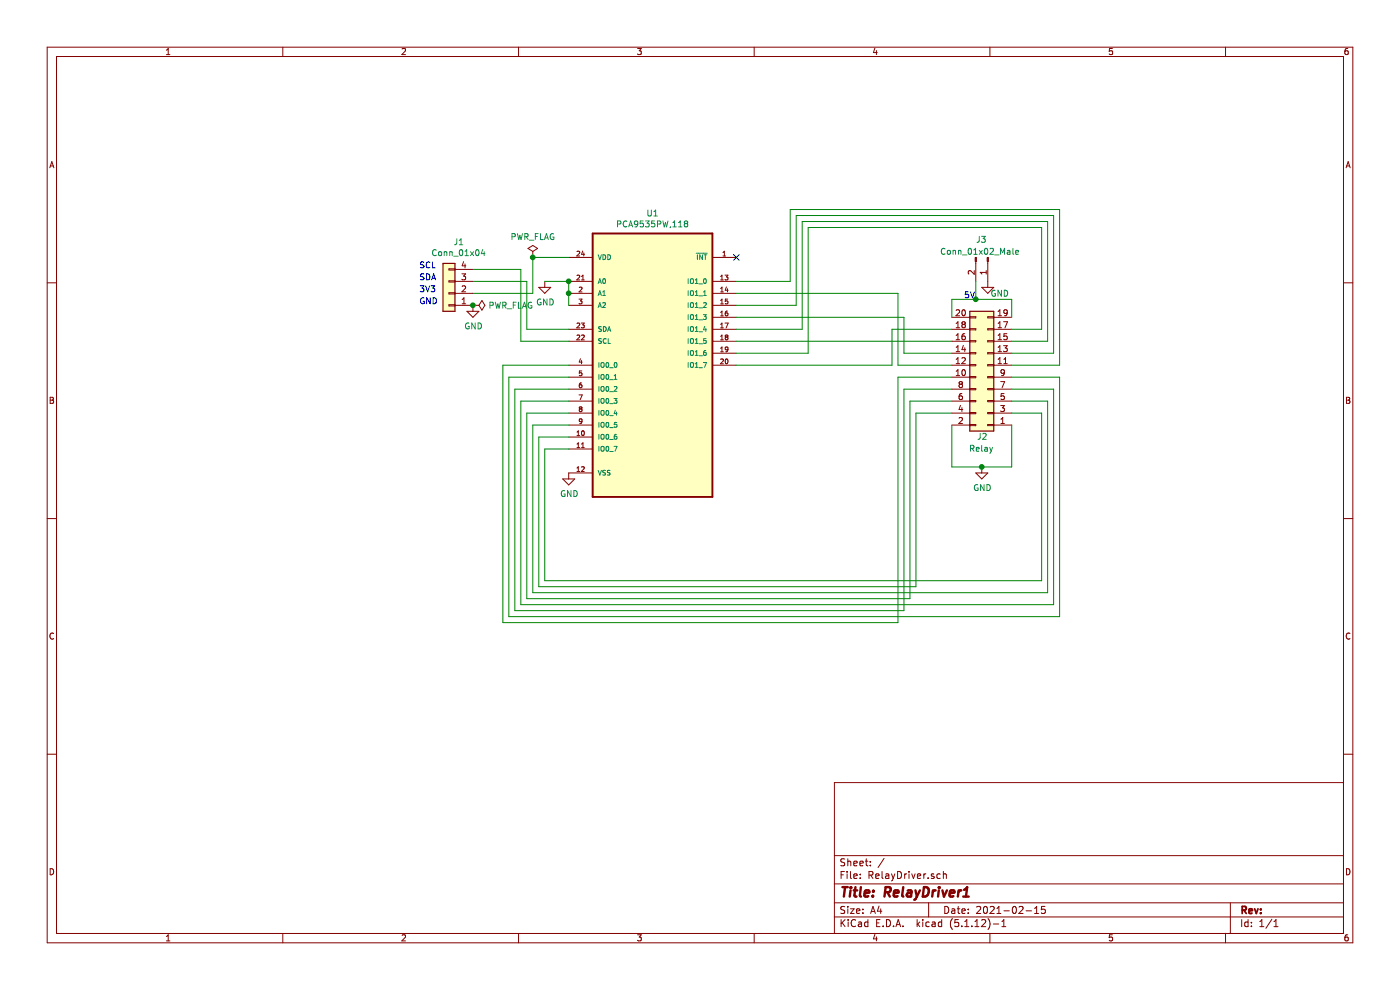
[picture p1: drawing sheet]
EESchema Schematic File Version 4
EELAYER 30 0
EELAYER END
$Descr A4 11693 8268
encoding utf-8
Sheet 1 1
Title "RelayDriver1"
Date "2021-02-15"
Rev ""
Comp ""
Comment1 ""
Comment2 ""
Comment3 ""
Comment4 ""
$EndDescr
$Comp
L Connector_Generic:Conn_02x10_Odd_Even J2
U 1 1
P 8250 3150
F 0 "J2" H 8250 3650 50  0000 L CNN
F 1 "Relay" H 8200 3750 50  0000 L CNN
F 2 "Connector_PinSocket_2.54mm:PinSocket_2x10_P2.54mm_Vertical" H 8250 3150 50  0001 C CNN
F 3 "~" H 8250 3150 50  0001 C CNN
	1    8250 3150
	-1   0    0    1   
$EndComp
Wire Wire Line
	7950 2650 7950 2500
Wire Wire Line
	8450 2500 8450 2650
Wire Wire Line
	8450 2500 8150 2500
$Comp
L RelayDriver-rescue:PCA9535PW,118-PCA9535PW_118 U1
U 1 1
P 5450 2950
F 0 "U1" H 5450 4120 50  0000 C CNN
F 1 "PCA9535PW,118" H 5450 4029 50  0000 C CNN
F 2 "MyFootprints:SOP65P640X110-24N" H 5450 2950 50  0001 L BNN
F 3 "" H 5450 2950 50  0001 L BNN
F 4 "70R6541" H 5450 2950 50  0001 L BNN "OC_NEWARK"
F 5 "PCA9535PW,118" H 5450 2950 50  0001 L BNN "MPN"
F 6 "-" H 5450 2950 50  0001 L BNN "OC_FARNELL"
F 7 "TSSOP-24" H 5450 2950 50  0001 L BNN "PACKAGE"
F 8 "NXP" H 5450 2950 50  0001 L BNN "SUPPLIER"
	1    5450 2950
	1    0    0    -1  
$EndComp
NoConn ~ 6150 2150
$Comp
L power:GND #PWR02
U 1 1
P 4550 2350
F 0 "#PWR02" H 4550 2100 50  0001 C CNN
F 1 "GND" H 4555 2177 50  0000 C CNN
F 2 "" H 4550 2350 50  0001 C CNN
F 3 "" H 4550 2350 50  0001 C CNN
	1    4550 2350
	1    0    0    -1  
$EndComp
Wire Wire Line
	4750 2550 4750 2450
Wire Wire Line
	4750 2350 4750 2450
Connection ~ 4750 2450
Wire Wire Line
	4750 2350 4550 2350
Connection ~ 4750 2350
$Comp
L power:GND #PWR04
U 1 1
P 8200 3900
F 0 "#PWR04" H 8200 3650 50  0001 C CNN
F 1 "GND" H 8205 3727 50  0000 C CNN
F 2 "" H 8200 3900 50  0001 C CNN
F 3 "" H 8200 3900 50  0001 C CNN
	1    8200 3900
	1    0    0    -1  
$EndComp
Wire Wire Line
	8200 3900 8450 3900
Wire Wire Line
	8450 3900 8450 3550
Wire Wire Line
	8200 3900 7950 3900
Wire Wire Line
	7950 3900 7950 3550
Connection ~ 8200 3900
$Comp
L power:GND #PWR03
U 1 1
P 4750 3950
F 0 "#PWR03" H 4750 3700 50  0001 C CNN
F 1 "GND" H 4755 3777 50  0000 C CNN
F 2 "" H 4750 3950 50  0001 C CNN
F 3 "" H 4750 3950 50  0001 C CNN
	1    4750 3950
	1    0    0    -1  
$EndComp
$Comp
L Connector_Generic:Conn_01x04 J1
U 1 1
P 3750 2450
F 0 "J1" H 3668 2025 50  0000 C CNN
F 1 "Conn_01x04" H 3668 2116 50  0000 C CNN
F 2 "MyFootprints:Qwic_vertical" H 3750 2450 50  0001 C CNN
F 3 "~" H 3750 2450 50  0001 C CNN
	1    3750 2450
	-1   0    0    1   
$EndComp
Text Notes 3500 2250 0    50   ~ 0
SCL
Text Notes 3500 2350 0    50   ~ 0
SDA
Text Notes 3500 2450 0    50   ~ 0
3V3
Text Notes 3500 2550 0    50   ~ 0
GND
$Comp
L power:GND #PWR01
U 1 1
P 3950 2550
F 0 "#PWR01" H 3950 2300 50  0001 C CNN
F 1 "GND" H 3955 2377 50  0000 C CNN
F 2 "" H 3950 2550 50  0001 C CNN
F 3 "" H 3950 2550 50  0001 C CNN
	1    3950 2550
	1    0    0    -1  
$EndComp
Wire Wire Line
	4750 2750 4400 2750
Wire Wire Line
	4400 2750 4400 2350
Wire Wire Line
	4400 2350 3950 2350
Wire Wire Line
	4750 2850 4350 2850
Wire Wire Line
	4350 2850 4350 2250
Wire Wire Line
	4350 2250 3950 2250
Wire Wire Line
	3950 2450 4450 2450
Wire Wire Line
	4450 2450 4450 2150
Wire Wire Line
	4450 2150 4750 2150
$Comp
L power:GND #PWR05
U 1 1
P 8250 2350
F 0 "#PWR05" H 8250 2100 50  0001 C CNN
F 1 "GND" H 8350 2250 50  0000 C CNN
F 2 "" H 8250 2350 50  0001 C CNN
F 3 "" H 8250 2350 50  0001 C CNN
	1    8250 2350
	1    0    0    -1  
$EndComp
Text Notes 8050 2500 0    50   ~ 0
5V
$Comp
L power:PWR_FLAG #FLG0101
U 1 1
P 4450 2150
F 0 "#FLG0101" H 4450 2225 50  0001 C CNN
F 1 "PWR_FLAG" H 4450 2323 50  0000 C CNN
F 2 "" H 4450 2150 50  0001 C CNN
F 3 "~" H 4450 2150 50  0001 C CNN
	1    4450 2150
	1    0    0    -1  
$EndComp
Connection ~ 4450 2150
$Comp
L power:PWR_FLAG #FLG0102
U 1 1
P 3950 2550
F 0 "#FLG0102" H 3950 2625 50  0001 C CNN
F 1 "PWR_FLAG" V 3950 2678 50  0000 L CNN
F 2 "" H 3950 2550 50  0001 C CNN
F 3 "~" H 3950 2550 50  0001 C CNN
	1    3950 2550
	0    1    1    0   
$EndComp
Connection ~ 3950 2550
Wire Wire Line
	8150 2350 8150 2500
Connection ~ 8150 2500
Wire Wire Line
	8150 2500 7950 2500
Wire Wire Line
	8450 3450 8700 3450
Wire Wire Line
	4550 4850 4550 3750
Wire Wire Line
	4550 3750 4750 3750
Wire Wire Line
	7650 3450 7950 3450
Wire Wire Line
	4500 3650 4500 4900
Wire Wire Line
	4500 3650 4750 3650
Wire Wire Line
	4450 4950 4450 3550
Wire Wire Line
	4450 3550 4750 3550
Wire Wire Line
	7600 3350 7950 3350
Wire Wire Line
	4400 5000 4400 3450
Wire Wire Line
	4400 3450 4750 3450
Wire Wire Line
	8450 3350 8750 3350
Wire Wire Line
	4350 3350 4750 3350
Wire Wire Line
	7550 3250 7950 3250
Wire Wire Line
	8450 3250 8800 3250
Wire Wire Line
	4300 5100 4300 3250
Wire Wire Line
	4300 3250 4750 3250
Wire Wire Line
	7500 3150 7950 3150
Wire Wire Line
	4350 3350 4350 5050
Wire Wire Line
	4250 5150 4250 3150
Wire Wire Line
	4250 3150 4750 3150
Wire Wire Line
	8450 3150 8850 3150
Wire Wire Line
	4200 5200 4200 3050
Wire Wire Line
	4200 3050 4750 3050
Wire Wire Line
	8450 3050 8850 3050
Wire Wire Line
	8850 3050 8850 1750
Wire Wire Line
	8450 2950 8800 2950
Wire Wire Line
	8800 2950 8800 1800
Wire Wire Line
	8450 2850 8750 2850
Wire Wire Line
	8750 2850 8750 1850
Wire Wire Line
	8700 1900 8700 2750
Wire Wire Line
	8700 2750 8450 2750
$Comp
L Connector:Conn_01x02_Male J3
U 1 1
P 8250 2150
F 0 "J3" V 8100 2050 50  0000 L CNN
F 1 "Conn_01x02_Male" V 8200 1750 50  0000 L CNN
F 2 "Connector_PinHeader_2.54mm:PinHeader_1x02_P2.54mm_Vertical" H 8250 2150 50  0001 C CNN
F 3 "~" H 8250 2150 50  0001 C CNN
	1    8250 2150
	0    1    1    0   
$EndComp
Wire Wire Line
	4500 4900 7650 4900
Wire Wire Line
	7650 4900 7650 3450
Wire Wire Line
	4550 4850 8700 4850
Wire Wire Line
	8700 4850 8700 3450
Wire Wire Line
	4450 4950 8750 4950
Wire Wire Line
	8750 4950 8750 3350
Wire Wire Line
	4400 5000 7600 5000
Wire Wire Line
	7600 5000 7600 3350
Wire Wire Line
	4350 5050 8800 5050
Wire Wire Line
	8800 5050 8800 3250
Wire Wire Line
	4300 5100 7550 5100
Wire Wire Line
	7550 5100 7550 3250
Wire Wire Line
	4250 5150 8850 5150
Wire Wire Line
	8850 5150 8850 3150
Wire Wire Line
	4200 5200 7500 5200
Wire Wire Line
	7500 5200 7500 3150
Wire Wire Line
	6150 2350 6600 2350
Wire Wire Line
	6600 2350 6600 1750
Wire Wire Line
	6600 1750 8850 1750
Wire Wire Line
	7950 3050 7500 3050
Wire Wire Line
	7500 3050 7500 2450
Wire Wire Line
	7500 2450 6150 2450
Wire Wire Line
	8800 1800 6650 1800
Wire Wire Line
	6650 1800 6650 2550
Wire Wire Line
	6650 2550 6150 2550
Wire Wire Line
	6150 2650 7550 2650
Wire Wire Line
	7550 2650 7550 2950
Wire Wire Line
	7550 2950 7950 2950
Wire Wire Line
	6150 2750 6700 2750
Wire Wire Line
	6700 2750 6700 1850
Wire Wire Line
	6700 1850 8750 1850
Wire Wire Line
	6150 2850 7950 2850
Wire Wire Line
	6150 2950 6750 2950
Wire Wire Line
	6750 2950 6750 1900
Wire Wire Line
	6750 1900 8700 1900
Wire Wire Line
	6150 3050 7450 3050
Wire Wire Line
	7450 3050 7450 2750
Wire Wire Line
	7450 2750 7950 2750
$EndSCHEMATC
